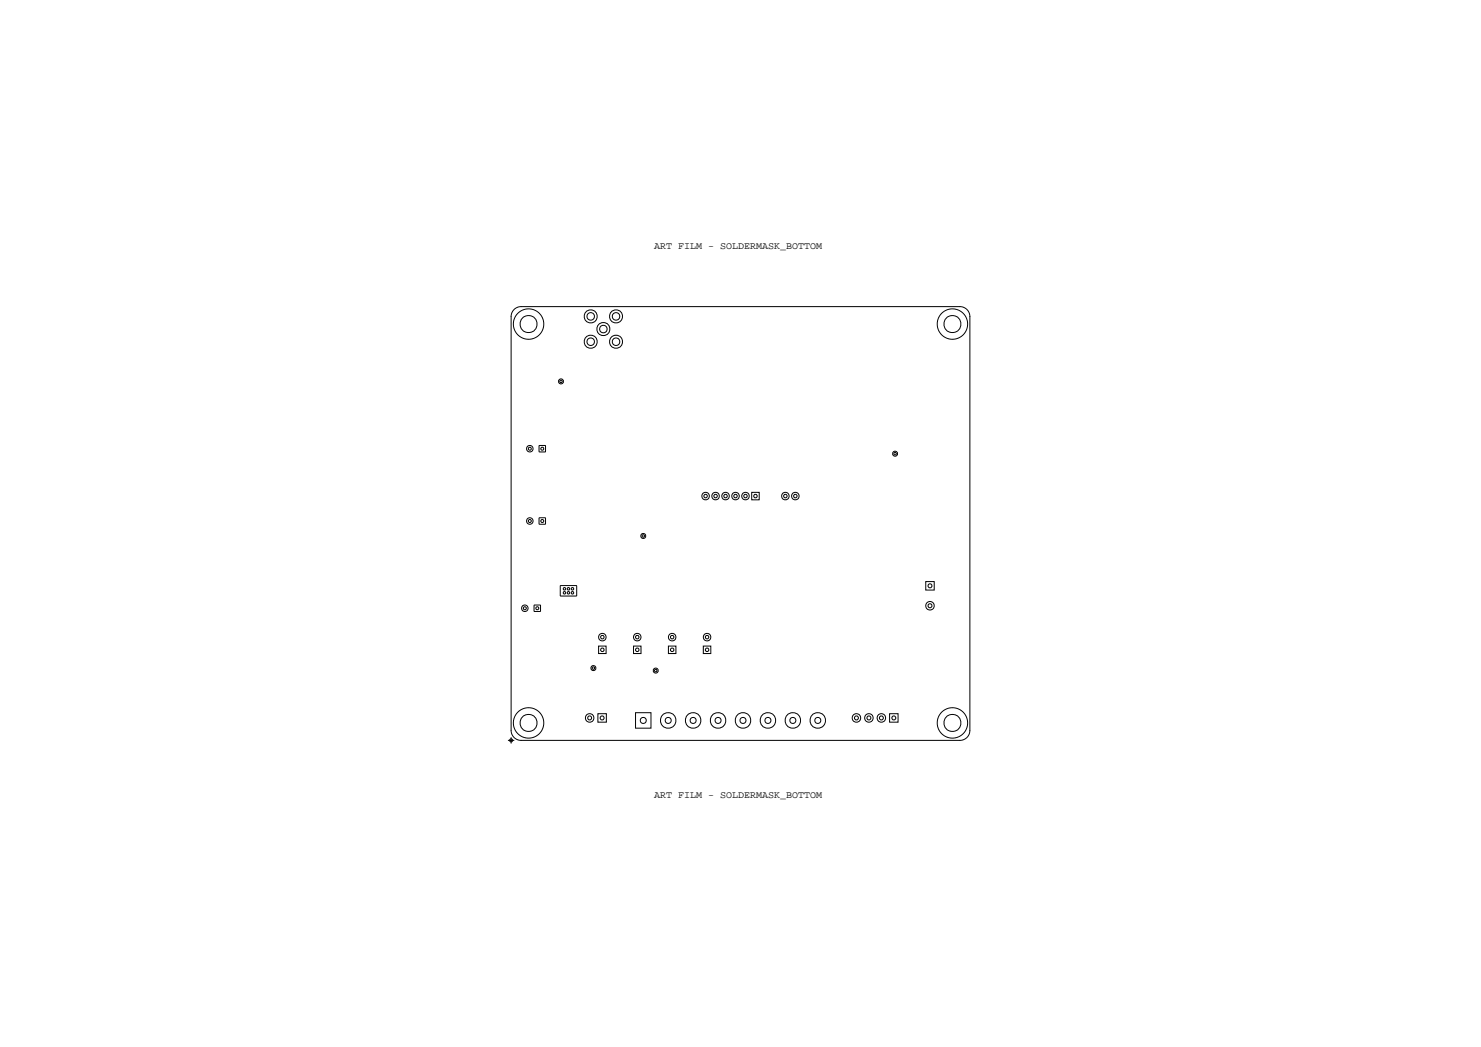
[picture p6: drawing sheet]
<svg xmlns="http://www.w3.org/2000/svg" width="297mm" height="210mm" viewBox="0 0 297 210" stroke-linecap="round" stroke-linejoin="round" font-family="sans-serif">
<!-- layer: Board Outline -->
<path d="M103.1 62.1l.6-.4 .8-.2h88a2 2 0 0 1 2 2v83a2 2 0 0 1-2 2h-88a2 2 0 0 1-2-2v-83l.1-.7z" fill="none" stroke="#000" stroke-width=".2"/>
<!-- layer: Nets -->
<g fill="none" stroke="#000" stroke-width=".2">
<path d="M112.3 76.3h.4v.4h-.4zM106 89.8h.5v.4h-.5zM108.1 89.4h1.3v1.2h-1.3zM108.5 89.8h.5v.4h-.5zM141.2 99.3l.3-.1 .3 .1v.4l-.3 .2-.3-.2zM143.2 99.3l.3-.1 .3 .1v.4l-.3 .2-.3-.2zM145.2 99.3l.3-.1 .3 .1v.4l-.3 .2-.3-.2zM147.2 99.3l.3-.1 .3 .1v.4l-.3 .2-.3-.2zM149.2 99.3l.3-.1 .3 .1v.4l-.3 .2-.3-.2zM150.7 98.7h1.5v1.6h-1.5zM151.2 99.3l.3-.1 .3 .1v.4l-.3 .2-.3-.2zM157.2 99.3l.3-.1 .3 .1v.4l-.3 .2-.3-.2z"/>
<path d="M159.2 99.3l.3-.1 .3 .1v.4l-.3 .2-.3-.2zM179.3 90.8h.4v.4h-.4zM106 104.3h.5v.4h-.5zM108.1 103.9h1.3v1.2h-1.3zM108.5 104.3h.5v.4h-.5zM112.4 117.5h3.2v2h-3.2zM113 118.7h.4v.4h-.4zM113 117.9h.4v.4h-.4zM113.8 118.7h.4v.4h-.4zM113.8 117.9h.4v.4h-.4zM114.6 118.7h.4v.4h-.4zM114.6 117.9h.4v.4h-.4z"/>
<path d="M128.8 107.3h.4v.4h-.4zM185.6 116.7h1.7v1.7h-1.7zM105 121.8h.5v.4h-.5zM107.1 121.4h1.3v1.2h-1.3zM107.5 121.8h.5v.4h-.5zM118.8 133.8h.4v.4h-.4zM120 129.6h1.5v1.5h-1.5zM120.5 127.6l.3-.2 .3 .2v.4l-.3 .1-.3-.1zM120.5 130.1l.3-.1 .3 .1v.5l-.3 .1-.3-.1zM127 129.6h1.5v1.5h-1.5zM127.5 127.6l.3-.2 .3 .2v.4l-.3 .1-.3-.1zM127.5 130.1l.3-.1 .3 .1v.5l-.3 .1-.3-.1z"/>
<path d="M131.3 134.3h.4v.4h-.4zM134 129.6h1.5v1.5h-1.5zM134.5 127.6l.3-.2 .3 .2v.4l-.3 .1-.3-.1zM134.5 130.1l.3-.1 .3 .1v.5l-.3 .1-.3-.1zM141 129.6h1.5v1.5h-1.5zM141.5 127.6l.3-.2 .3 .2v.4l-.3 .1-.3-.1zM141.5 130.1l.3-.1 .3 .1v.5l-.3 .1-.3-.1zM119.9 143.2h1.7v1.7h-1.7zM127.4 143h3.1v3.1h-3.1zM178.4 143.2h1.7v1.7h-1.7z"/>
<circle cx="106" cy="65" r="1.71"/>
<circle cx="106" cy="65" r="3"/>
<circle cx="112.5" cy="76.5" r=".5"/>
<circle cx="118.5" cy="63.5" r="1.31"/>
<circle cx="118.5" cy="68.6" r="1.31"/>
<circle cx="118.5" cy="68.5" r=".76"/>
<circle cx="118.5" cy="63.5" r=".76"/>
<circle cx="121" cy="66" r="1.31"/>
<circle cx="121" cy="66" r=".76"/>
<circle cx="123.5" cy="63.5" r="1.31"/>
<circle cx="123.5" cy="68.6" r="1.31"/>
<circle cx="123.5" cy="63.5" r=".76"/>
<circle cx="123.5" cy="68.5" r=".76"/>
<circle cx="191" cy="65" r="3.1"/>
<circle cx="191" cy="65" r="1.71"/>
<circle cx="106.2" cy="90" r=".65"/>
<circle cx="141.5" cy="99.5" r=".76"/>
<circle cx="143.5" cy="99.5" r=".76"/>
<circle cx="145.5" cy="99.5" r=".76"/>
<circle cx="147.5" cy="99.5" r=".76"/>
<circle cx="149.5" cy="99.5" r=".76"/>
<circle cx="157.5" cy="99.5" r=".76"/>
<circle cx="159.5" cy="99.5" r=".76"/>
<circle cx="179.5" cy="91" r=".5"/>
<circle cx="106.2" cy="104.5" r=".65"/>
<circle cx="129" cy="107.5" r=".5"/>
<circle cx="186.5" cy="117.5" r=".4"/>
<circle cx="105.2" cy="122" r=".65"/>
<circle cx="119" cy="134" r=".5"/>
<circle cx="120.8" cy="127.8" r=".76"/>
<circle cx="127.8" cy="127.8" r=".76"/>
<circle cx="131.5" cy="134.5" r=".5"/>
<circle cx="134.8" cy="127.8" r=".76"/>
<circle cx="141.8" cy="127.8" r=".76"/>
<circle cx="186.5" cy="121.5" r=".4"/>
<circle cx="186.5" cy="121.5" r=".86"/>
<circle cx="106" cy="145" r="1.71"/>
<circle cx="106" cy="145" r="3"/>
<circle cx="118.2" cy="144" r=".4"/>
<circle cx="118.2" cy="144" r=".86"/>
<circle cx="120.7" cy="144" r=".4"/>
<circle cx="129" cy="144.5" r=".6"/>
<circle cx="134" cy="144.5" r=".6"/>
<circle cx="134" cy="144.5" r="1.56"/>
<circle cx="139" cy="144.5" r="1.56"/>
<circle cx="139" cy="144.5" r=".6"/>
<circle cx="144" cy="144.5" r=".6"/>
<circle cx="144" cy="144.5" r="1.56"/>
<circle cx="149" cy="144.5" r=".6"/>
<circle cx="149" cy="144.5" r="1.56"/>
<circle cx="154" cy="144.5" r=".6"/>
<circle cx="154" cy="144.5" r="1.56"/>
<circle cx="159" cy="144.5" r="1.56"/>
<circle cx="159" cy="144.5" r=".6"/>
<circle cx="164" cy="144.5" r=".6"/>
<circle cx="164" cy="144.5" r="1.56"/>
<circle cx="171.7" cy="144" r=".4"/>
<circle cx="171.7" cy="144" r=".86"/>
<circle cx="174.2" cy="144" r=".4"/>
<circle cx="174.2" cy="144" r=".86"/>
<circle cx="176.7" cy="144" r=".4"/>
<circle cx="176.7" cy="144" r=".86"/>
<circle cx="179.2" cy="144" r=".4"/>
<circle cx="191" cy="145" r="3.1"/>
<circle cx="191" cy="145" r="1.71"/>
</g>
<!-- layer: Drawing Origin -->
<path d="M101.9 148.5h1.2M102.3 148.3h.4v.4h-.4zM102.5 147.9v1.2" fill="none" stroke="#000" stroke-width=".2"/>
<g font-size="2">
<text x="131.2" y="49.9">ART FILM - SOLDERMASK_BOTTOM</text>
<text x="131.2" y="160.1">ART FILM - SOLDERMASK_BOTTOM</text>
</g>
</svg>
